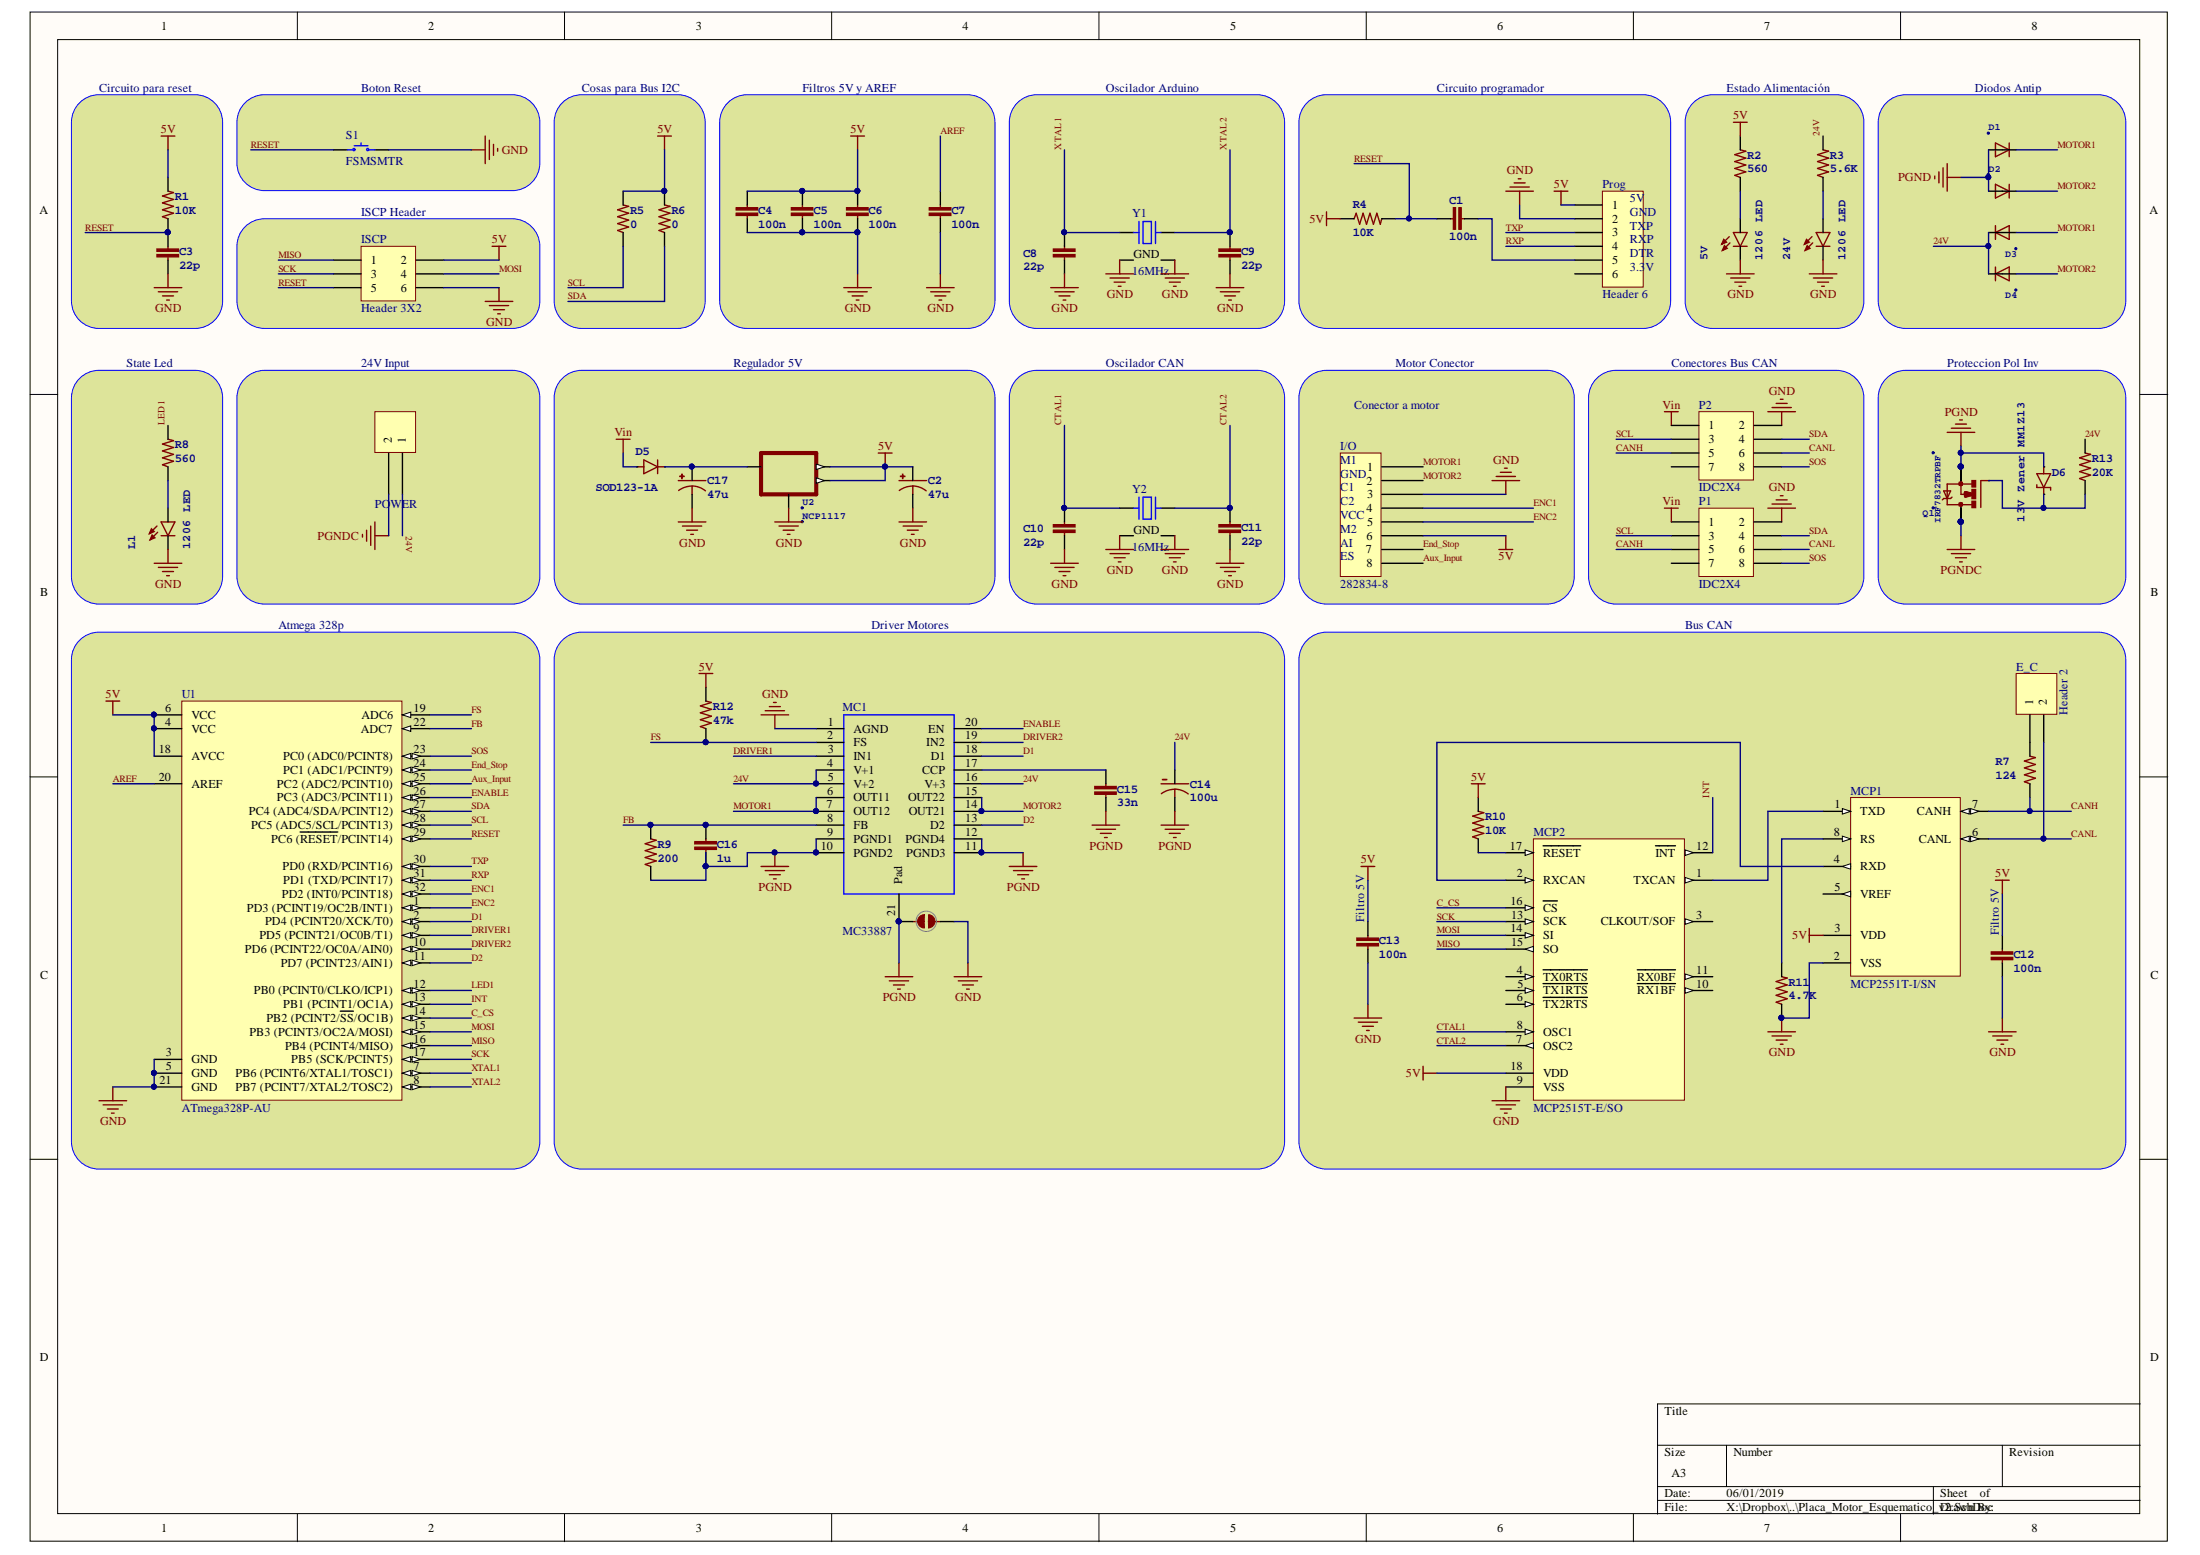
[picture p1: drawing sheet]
# Altium project Placa_Motores_v2.PrjPCB
1 sheet, 56 parts. Net scope: global (net labels, ports and power ports of the same name join across sheets).
Board files: Placa_Sencilla_v2.PcbDoc, Placa_Panelizada_v2.PcbDoc

## Sheet Placa_Motor_Esquematico_v2.SchDoc
size A3

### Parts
5V  1206 LED  [LED-1206]
24V  1206 LED  [LED-1206]
C1  100n  [0805]
C2  47u  [PANASONIC_D]
C3  22p  [0805]
C4  100n  [0805]
C5  100n  [0805]
C6  100n  [0805]
C7  100n  [0805]
C8  22p  [0805]
C9  22p  [0805]
C10  22p  [0805]
C11  22p  [0805]
C12  100n  [0805]
C13  100n  [0805]
C14  100u  [PANASONIC_D]
C15  33n  [0805]
C16  1u  [0805]
C17  47u  [PANASONIC_D]
D1  SBR3U40P1-7  [POWERDI-123]  (value not drawn)
D2  SBR3U40P1-7  [POWERDI-123]  (value not drawn)
D3  SBR3U40P1-7  [POWERDI-123]  (value not drawn)
D4  SBR3U40P1-7  [POWERDI-123]  (value not drawn)
D5  SOD123-1A  [SOD-123]
D6  13V Zener MM1Z13  [SOD-123]
E_C  Header 2  [HDR1X2]
I/O  282834-8  [TE 282834-8]
ISCP  Header 3X2  [HDR2X3]
JP?  JUMPER-PAD-2-NC_BY_PASTE  [PAD-JUMPER-2-NC_BY_PASTE_YES_SILK]  (value not drawn)
L1  1206 LED  [LED-1206]
MC1  MC33887  [SOIC127P1420X340-21N]
MCP1  MCP2551T-I/SN  [SOIC-SN8_N]
MCP2  MCP2515T-E/SO  [SOIC-SO18_N]
P1  IDC2X4  [IDC2X4]
P2  IDC2X4  [IDC2X4]
POWER  20020110-D021A01LF  [FCI 06-381-2PIN]  (value not drawn)
Prog  Header 6  [HDR1X6]
Q1  IRF7832TRPBF  [SO-08]
R1  10K  [0805]
R2  560  [0805]
R3  5.6K  [0805]
R4  10K  [0805]
R5  0  [0805]
R6  0  [0805]
R7  124  [0805]
R8  560  [0805]
R9  200  [0805]
R10  10K  [0805]
R11  4.7K  [0805]
R12  47k  [0805]
R13  20K  [0805]
S1  FSMSMTR  [TE FSMSMTR]
U1  ATmega328P-AU  [32A_N]
U2  NCP1117  [SOT223]
Y1  16MHz  [NDK NX3225SA]
Y2  16MHz  [NDK NX3225SA]

### Blocks framed on the sheet
Circuito para reset: C3 R1
Boton Reset: S1
Cosas para Bus I2C: R5 R6
Filtros 5V y AREF: C4-C7
Oscilador Arduino: C8 C9 Y1
Estado Alimentación: 5V 24V R2 R3
Diodos Antip: D1-D4
ISCP Header: ISCP
State Led: L1 R8
24V Input: POWER
Regulador 5V: C2 C17 D5 U2
Oscilador CAN: C10 C11 Y2
Conectores Bus CAN: P1 P2
Proteccion Pol Inv: D6 Q1 R13
Atmega 328p: U1
Driver Motores: C14-C16 JP? MC1 R9 R12

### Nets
5V: C2.+ C4.1 C5.1 C6.1 C12.1 C13.1 I/O.6 ISCP.2 MCP1.3(VDD) MCP2.18(VDD) Prog.1 R1.2 R2.2 R4.1 R5.2 R6.2 R10.2 R12.2 U1.4(VCC) U1.6(VCC) U1.18(AVCC) U2.2(OUT) U2.4(OUT@1)
GND: 5V.C 24V.C C2.- C3.2 C4.2 C5.2 C6.2 C7.2 C8.2 C9.2 C10.2 C11.2 C12.2 C13.2 C17.- I/O.3 ISCP.6 JP?.2 L1.C MC1.1(AGND) MCP1.2(VSS) MCP2.9(VSS) P1.2 P2.2 Prog.2 R11.1 S1.2 U1.3(GND) U1.5(GND) U1.21(GND) U2.1(ADJ) Y1.2(GND) Y1.4(GND) Y2.2(GND) Y2.4(GND)
PGND: C14.- C15.2 C16.2 D1.A D2.A D6.A JP?.1 MC1.9(PGND1) MC1.10(PGND2) MC1.11(PGND3) MC1.12(PGND4) MC1.21(Pad) Q1.1(S) Q1.2(S) Q1.3(S) R9.1
PGNDC: POWER.2 Q1.5(D) Q1.6(D) Q1.7(D) Q1.8(D)
Vin: D5.A P1.1 P2.1
24V: C14.+ D3.C D4.C MC1.4(V+1) MC1.5(V+2) MC1.16(V+3) POWER.1 R3.2 R13.2
AREF: C7.1 U1.20(AREF)
Aux_Input: I/O.8 U1.25(PC2_(ADC2/PCINT10))
C_CS: MCP2.16(~{CS}) U1.14(PB2_(PCINT2/~{SS}/OC1B))
CANH: MCP1.7(CANH) P1.5 P2.5 R7.1
CANL: E_C.2 MCP1.6(CANL) P1.6 P2.6
CTAL1: C10.1 MCP2.8(OSC1) Y2.1
CTAL2: C11.1 MCP2.7(OSC2) Y2.3
D1: MC1.18(D1) U1.2(PD4_(PCINT20/XCK/T0))
D2: MC1.13(~{D2}) U1.11(PD7_(PCINT23/AIN1))
DRIVER1: MC1.3(IN1) U1.9(PD5_(PCINT21/OC0B/T1))
DRIVER2: MC1.19(IN2) U1.10(PD6_(PCINT22/OC0A/AIN0))
ENABLE: MC1.20(EN) U1.26(PC3_(ADC3/PCINT11))
ENC1: I/O.4 U1.32(PD2_(INT0/PCINT18))
ENC2: I/O.5 U1.1(PD3_(PCINT19/OC2B/INT1))
End_Stop: I/O.7 U1.24(PC1_(ADC1/PCINT9))
FB: C16.1 MC1.8(FB) R9.2 U1.22(ADC7)
FS: MC1.2(~{FS}) R12.1 U1.19(ADC6)
INT: MCP2.12(~{INT}) U1.13(PB1_(PCINT1/OC1A))
LED1: R8.2 U1.12(PB0_(PCINT0/CLKO/ICP1))
MISO: ISCP.1 MCP2.15(SO) U1.16(PB4_(PCINT4/MISO))
MOSI: ISCP.4 MCP2.14(SI) U1.15(PB3_(PCINT3/OC2A/MOSI))
MOTOR1: D1.C D3.A I/O.1 MC1.6(OUT11) MC1.7(OUT12)
MOTOR2: D2.C D4.A I/O.2 MC1.14(OUT21) MC1.15(OUT22)
RESET: C1.1 C3.1 ISCP.5 R1.1 R4.2 S1.1 U1.29(PC6_(~{RESET}/PCINT14))
RXP: Prog.4 U1.31(PD1_(TXD/PCINT17))
SCK: ISCP.3 MCP2.13(SCK) U1.17(PB5_(SCK/PCINT5))
SCL: P1.3 P2.3 R5.1 U1.28(PC5_(ADC5/SCL/PCINT13))
SDA: P1.4 P2.4 R6.1 U1.27(PC4_(ADC4/SDA/PCINT12))
SOS: P1.8 P2.8 U1.23(PC0_(ADC0/PCINT8))
TXP: Prog.3 U1.30(PD0_(RXD/PCINT16))
XTAL1: C8.1 U1.7(PB6_(PCINT6/XTAL1/TOSC1)) Y1.1
XTAL2: C9.1 U1.8(PB7_(PCINT7/XTAL2/TOSC2)) Y1.3
Net5V_A: 5V.A R2.1
Net24V_A: 24V.A R3.1
NetC1_2: C1.2 Prog.5
NetC15_1: C15.1 MC1.17(CCP)
NetC17_+: C17.+ D5.C U2.3(IN)
NetD6_C: D6.C Q1.4(G) R13.1
NetE_C_1: E_C.1 R7.2
NetL1_A: L1.A R8.1
NetMCP1_1: MCP1.1(TXD) MCP2.1(TXCAN)
NetMCP1_4: MCP1.4(RXD) MCP2.2(RXCAN)
NetMCP1_8: MCP1.8(RS) R11.2
NetMCP2_17: MCP2.17(~{RESET}) R10.1

Not connected (* = marked no-connect by the designer): MCP1 5(VREF); MCP2 3(CLKOUT/SOF) 4(~{TX0RTS}) 5(~{TX1RTS}) 6(~{TX2RTS}) 10(~{RX1BF}) 11(~{RX0BF}); P1 7; P2 7; Prog 6

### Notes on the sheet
- Circuito programador
- (near Prog) 5V
- (near Prog) GND
- (near Prog) TXP
- (near Prog) RXP
- (near Prog) DTR
- (near Prog) 3.3V
- Motor Conector
- (near I/O) M1
- Conector a motor
- (near I/O) GND
- (near I/O) C1
- (near I/O) C2
- (near I/O) VCC
- (near I/O) M2
- (near I/O) AI
- (near I/O) ES
- Bus CAN
- (near C13) Filtro 5V
- (near C12) Filtro 5V
